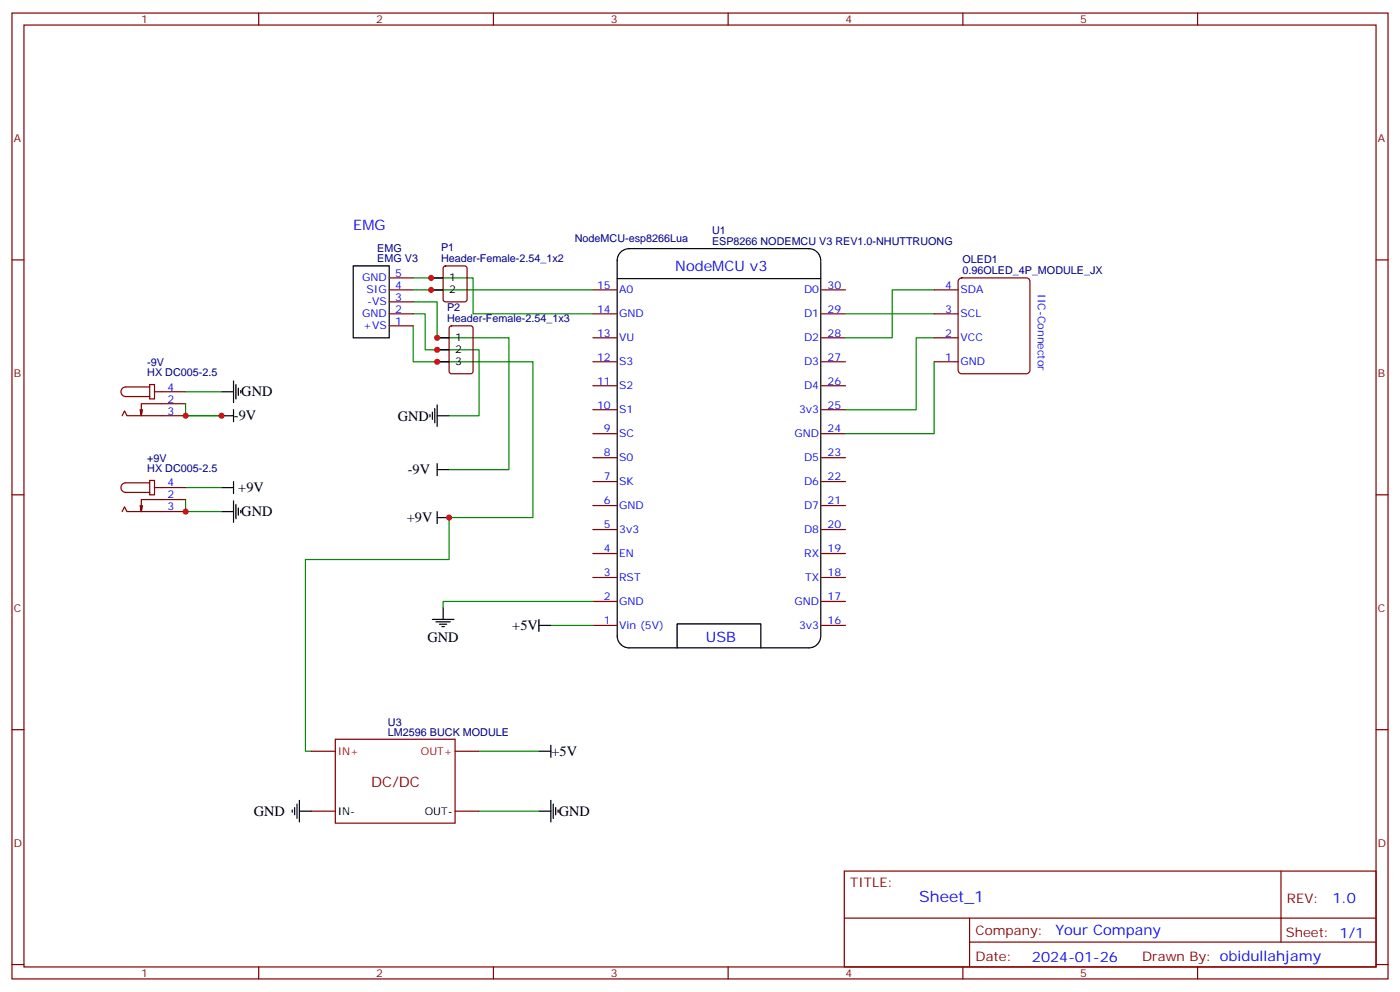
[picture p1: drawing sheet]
<svg xmlns="http://www.w3.org/2000/svg" width="412mm" height="292mm" viewBox="0 0 412 292" stroke-linecap="round" stroke-linejoin="round" font-family="sans-serif">
<g fill="none" stroke="#870000" stroke-width=".35">
<path d="M3.5 3.8h405.4v284.4h-405.4zM7.1 7.4h398.2v277.3h-398.2zM76.2 3.8v3.6M145.3 3.8v3.6M214.5 3.8v3.6M283.6 3.8v3.6M352.8 3.8v3.6M3.5 76.5h3.6M130.8 78.5l.4-.2h5.7l.6 .4 .1 9.5-.5 .6-5.9 .1-.6-.5-.1-9.4zM405.3 76.5h3.6M114.7 85.3h7M114.7 92.4h7"/>
<path d="M114.7 95.9h7M114.7 88.9h7M114.7 81.8h7M132.5 96.1l.5-.2h5.6l.7 .5v12.9l-.4 .7h-5.9l-.7-.4v-13zM174.6 85.3h7.1M174.6 92.4h7.1M174.6 99.4h7.1M242 85.3h7.1M242 92.4h7.1M242 99.4h7.1M275.2 85.3h7M275.2 92.4h7"/>
<path d="M275.2 99.4h7M282.5 82.2l.8-.4h19l.9 .4 .2 .7v26.1l-.5 .8-.6 .2h-19l-.9-.4-.2-.6v-26.1zM44.1 113.2h1.4v4.2h-1.4zM44.1 113.9h-7.1a1.41 1.41 0 0 0-1.4 1.4 1.41 1.41 0 0 0 1.4 1.4h7.1M45.5 115.3h9.2M54.7 118.9h-13.1v3.5l-.3-1.8M174.6 106.5h7.1M174.6 113.6h7.1M242 106.5h7.1M242 113.6h7.1M275.2 106.5h7M36 122.4l.7-1.4 .7 1.4h17.3"/>
<path d="M42 120.6l-.4 1.8M174.6 120.6h7.1M174.6 127.7h7.1M174.6 134.7h7.1M242 120.6h7.1M242 127.7h7.1M242 134.7h7.1M3.5 145.7h3.6M36 150.6l.7-1.4 .7 1.4h17.3M42 148.8l-.4 1.8M44.1 141.4h1.4v4.3h-1.4zM44.1 142.1h-7.1a1.41 1.41 0 0 0-1.4 1.4 1.41 1.41 0 0 0 1.4 1.5h7.1"/>
<path d="M45.5 143.5h9.2M54.7 147.1h-13.1v3.5l-.3-1.8M174.6 141.8h7.1M174.6 148.8h7.1M174.6 155.9h7.1M242 141.8h7.1M242 148.8h7.1M242 155.9h7.1M405.3 145.7h3.6M174.6 162.9h7.1M174.6 170h7.1M174.6 177.1h7.1"/>
<path d="M242 162.9h7.1M242 170h7.1M242 177.1h7.1M174.6 184.1h7.1M242 184.1h7.1M3.5 214.8h3.6M98.8 217.6h35.3v24.7h-35.3zM405.3 214.8h3.6M91.7 221.2h7.1M91.7 238.8h7.1M134.1 221.2h7M134.1 238.8h7"/>
<path d="M248.7 256.4h156.6v28.3h-156.6zM377.3 256.5v20.8M248.7 270.3h156.5M285.6 277.3h119.6M285.6 270.3v14.1M3.5 284h3.6M76.2 284.7v3.5M145.3 284.7v3.5M214.5 284.7v3.5M283.6 284.7v3.5M352.8 284.7v3.5M405.3 284h3.6"/>
</g>
<g fill="none" stroke="#000" stroke-width=".35">
<path d="M104.1 78.3h10.6v21.1h-10.6zM181.8 76.7a3.5 3.5 0 0 1 3.5-3.5h52.9a3.5 3.5 0 0 1 3.6 3.5M181.8 76.7v110.5a3.5 3.5 0 0 0 3.5 3.5h52.9a3.5 3.5 0 0 0 3.6-3.5M241.8 77v110.1M127 81.8h3.5M127 85.3h3.5M128.8 99.4h3.5M181.8 82h60M65.3 115.3h3.5M68.8 112.1v6.4M69.5 113.2v4.2M70.2 114.3v2.1"/>
<path d="M70.9 115v.7M128.8 119.2v6.4M128.8 103h3.5M128.8 106.5h3.5M65.3 122.4h3.5M68.8 120.6v3.5M126.6 122v.7M127.4 121.3v2.1M128.1 120.3v4.2M128.8 136.5v3.5M128.8 138.3h3.5M128.8 122.4h3.5"/>
<path d="M65.3 150.6h3.5M65.3 143.5h3.5M68.8 141.8v3.5M68.8 147.4v6.4M69.5 148.5v4.2M70.2 149.5v2.2M70.9 150.2v.8M128.8 152.4h3.5M128.8 150.6v3.5M130.5 178.8v3.6M127.4 182.4h6.3M128.4 183.1h4.2"/>
<path d="M129.5 183.8h2.1M130.2 184.5h.7M158.7 184.1h3.6M158.7 182.4v3.5M199.4 190.7v-7h24.7v7M162.3 219.4v3.5M86.1 238.4v.7M86.8 237.7v2.2M87.5 236.7v4.2M88.2 238.8h3.5M88.2 235.6v6.4M158.7 238.8h3.6"/>
<path d="M158.7 221.2h3.6M162.3 235.6v6.4M163 236.7v4.2M163.7 237.7v2.2M164.4 238.4v.7"/>
</g>
<g fill="none" stroke="#008700" stroke-width=".35">
<path d="M121.7 88.9h7.1v10.5h21.1v38.9h-17.6M121.7 95.9v10.6h35.3v45.9h-24.7v12.3h-42.3v56.5h1.7M121.7 81.8h17.6v10.6h35.3M121.7 92.4h3.5v10.6h15.9v19.4h-8.8M121.7 85.3h52.9M249.1 92.4h26.1M275.2 85.3h-12.4v14.1h-13.7M275.2 99.4h-5.3v21.2h-20.8M54.7 118.9v3.5h10.6h-10.6M54.7 115.3h10.6M275.2 106.5v21.2h-26.1M54.7 147.1v3.5h10.6"/>
<path d="M54.7 143.5h10.6M174.6 177.1h-44.1v1.7M162.3 184.1h12.3M141.1 238.8h17.6M141.1 221.2h17.6"/>
</g>
<g fill="#c00">
<circle cx="132.3" cy="152.4" r=".88"/>
<circle cx="54.7" cy="150.6" r=".88"/>
<circle cx="54.7" cy="122.4" r=".88"/>
<circle cx="65.3" cy="122.4" r=".88"/>
<circle cx="127" cy="81.8" r=".88"/>
<circle cx="127" cy="85.3" r=".88"/>
<circle cx="128.8" cy="99.4" r=".88"/>
<circle cx="128.8" cy="103" r=".88"/>
<circle cx="128.8" cy="106.5" r=".88"/>
</g>
<text font-size="4.6" fill="#00f" x="270.8" y="265.5">Sheet_1</text>
<g font-size="4.2" fill="#00f">
<text x="104.1" y="67.7">EMG</text>
<text x="198.9" y="79.7">NodeMCU v3</text>
<text x="208" y="189.1">USB</text>
<text x="392.5" y="265.7">1.0</text>
<text x="310.9" y="275.3">Your Company</text>
<text x="304" y="283.1">2024-01-26</text>
</g>
<g font-size="4.2">
<text x="71.1" y="116.7">GND</text>
<text x="68.9" y="123.8">-9V</text>
<text x="117.2" y="123.8">GND</text>
<text x="120.1" y="139.7">-9V</text>
<text x="70.2" y="144.9">+9V</text>
<text x="71.1" y="152">GND</text>
<text x="119.8" y="153.8">+9V</text>
<text x="150.9" y="185.5">+5V</text>
<text x="125.9" y="189.1">GND</text>
<text x="162.5" y="222.6">+5V</text>
<text x="74.8" y="240.2">GND</text>
<text x="164.6" y="240.2">GND</text>
</g>
<text font-size="4.2" fill="#800" x="109.4" y="231.7">DC/DC</text>
<g font-size="3.9" fill="#800">
<text x="250.5" y="261">TITLE:</text>
<text x="379.1" y="265.7">REV:</text>
<text x="287.4" y="275.2">Company:</text>
<text x="378.7" y="275.8">Sheet: 1/1</text>
<text x="287.4" y="282.9">Date:</text>
<text x="336.4" y="283">Draw</text>
<text x="346.6" y="283">n By: obidullahjamy</text>
</g>
<g font-size="3.2" fill="#800">
<text x="41.6" y="6.8">1</text>
<text x="110.8" y="6.8">2</text>
<text x="179.9" y="6.8">3</text>
<text x="249.1" y="6.8">4</text>
<text x="318.2" y="6.8">5</text>
<text x="4.1" y="41.9">A</text>
<text x="405.9" y="41.9">A</text>
<text x="4.1" y="111.1">B</text>
<text x="405.9" y="111.1">B</text>
<text x="4.1" y="180.2">C</text>
<text x="405.9" y="180.2">C</text>
<text x="4.1" y="249.4">D</text>
<text x="405.9" y="249.4">D</text>
<text x="41.6" y="287.7">1</text>
<text x="110.8" y="287.7">2</text>
<text x="179.9" y="287.7">3</text>
<text x="249.1" y="287.7">4</text>
<text x="318.2" y="287.7">5</text>
</g>
<g font-size="3.2" fill="#000080">
<text x="169.3" y="71.2">NodeMCU-esp8266Lua</text>
<text x="209.7" y="69">U1</text>
<text x="111.1" y="77.2">EMG V3</text>
<text x="111.1" y="74">EMG</text>
<text x="129.9" y="77.2">Header-Female-2.54_1x2</text>
<text x="129.9" y="74">P1</text>
<text x="209.7" y="72.1">ESP8266 NODEMCU V3 REV1.0-NHUTTRUONG</text>
<text x="283.5" y="77.6">OLED1</text>
<text x="283.5" y="80.8">0.96OLED_4P_MODULE_JX</text>
<text x="131.7" y="94.9">Header-Female-2.54_1x3</text>
<text x="131.7" y="91.6">P2</text>
<text x="43.4" y="107.7">-9V</text>
<text x="43.4" y="110.6">HX DC005-2.5</text>
<text x="43.4" y="135.9">+9V</text>
<text x="43.4" y="138.8">HX DC005-2.5</text>
<text x="114.3" y="213.6">U3</text>
<text x="114.3" y="216.6">LM2596 BUCK MODULE</text>
</g>
<g font-size="3.2" fill="#00f">
<text x="106.7" y="82.9">GND</text>
<text x="116.4" y="81.5">5</text>
<text x="108" y="86.4">SIG</text>
<text x="108.2" y="89.9">-VS</text>
<text x="116.4" y="88.5">3</text>
<text x="116.4" y="85">4</text>
<text x="175.9" y="85">15</text>
<text x="182.4" y="86.4">A0</text>
<text x="236.8" y="86.4">D0</text>
<text x="243.8" y="85">30</text>
<text x="278.4" y="85">4</text>
<text x="282.9" y="86.4">SDA</text>
<text x="305.7" y="86.6" transform="rotate(90 305.7 86.6)">IIC-Connector</text>
<text x="106.7" y="93.5">GND</text>
<text x="116.4" y="95.6">1</text>
<text x="116.4" y="92">2</text>
<text x="175.9" y="92">14</text>
<text x="182.4" y="93.5">GND</text>
<text x="236.8" y="93.5">D1</text>
<text x="243.8" y="92">29</text>
<text x="278.4" y="92">3</text>
<text x="282.9" y="93.5">SCL</text>
<text x="107" y="97">+VS</text>
<text x="175.9" y="99.1">13</text>
<text x="182.4" y="100.5">VU</text>
<text x="236.8" y="100.5">D2</text>
<text x="243.8" y="99.1">28</text>
<text x="278.4" y="99.1">2</text>
<text x="282.9" y="100.5">VCC</text>
<text x="175.9" y="106.2">12</text>
<text x="182.4" y="107.6">S3</text>
<text x="236.8" y="107.6">D3</text>
<text x="243.8" y="106.2">27</text>
<text x="278.4" y="106.2">1</text>
<text x="282.9" y="107.6">GND</text>
<text x="175.9" y="113.2">11</text>
<text x="243.8" y="113.2">26</text>
<text x="49.4" y="118.5">2</text>
<text x="49.4" y="115">4</text>
<text x="182.4" y="114.6">S2</text>
<text x="236.8" y="114.6">D4</text>
<text x="49.4" y="122">3</text>
<text x="175.9" y="120.3">10</text>
<text x="182.4" y="121.7">S1</text>
<text x="235.4" y="121.7">3v3</text>
<text x="243.8" y="120.3">25</text>
<text x="177.9" y="127.3">9</text>
<text x="182.4" y="128.7">SC</text>
<text x="234" y="128.7">GND</text>
<text x="243.8" y="127.3">24</text>
<text x="177.9" y="134.4">8</text>
<text x="182.4" y="135.8">S0</text>
<text x="236.8" y="135.8">D5</text>
<text x="243.8" y="134.4">23</text>
<text x="49.4" y="143.2">4</text>
<text x="177.9" y="141.4">7</text>
<text x="182.4" y="142.8">SK</text>
<text x="236.8" y="142.8">D6</text>
<text x="243.8" y="141.4">22</text>
<text x="49.4" y="146.7">2</text>
<text x="177.9" y="148.5">6</text>
<text x="182.4" y="149.9">GND</text>
<text x="236.8" y="149.9">D7</text>
<text x="243.8" y="148.5">21</text>
<text x="49.4" y="150.2">3</text>
<text x="177.9" y="155.5">5</text>
<text x="243.8" y="155.5">20</text>
<text x="182.4" y="157">3v3</text>
<text x="236.8" y="157">D8</text>
<text x="177.9" y="162.6">4</text>
<text x="182.4" y="164">EN</text>
<text x="236.9" y="164">RX</text>
<text x="243.8" y="162.6">19</text>
<text x="177.9" y="169.7">3</text>
<text x="182.4" y="171.1">RST</text>
<text x="237.2" y="171.1">TX</text>
<text x="243.8" y="169.7">18</text>
<text x="177.9" y="176.7">2</text>
<text x="182.4" y="178.1">GND</text>
<text x="234" y="178.1">GND</text>
<text x="243.8" y="176.7">17</text>
<text x="177.9" y="183.8">1</text>
<text x="182.4" y="185.2">Vin (5V)</text>
<text x="235.4" y="185.2">3v3</text>
<text x="243.8" y="183.8">16</text>
</g>
<g font-size="3.2">
<text x="132.3" y="82.9">1</text>
<text x="132.3" y="86.4">2</text>
<text x="134.1" y="100.5">1</text>
<text x="134.1" y="104">2</text>
<text x="134.1" y="107.6">3</text>
<text x="99.5" y="239.9">IN-</text>
<text x="125.1" y="239.9">OUT-</text>
</g>
<g font-size="3.2" fill="#f00">
<text x="99.5" y="222.2">IN+</text>
<text x="124" y="222.2">OUT+</text>
</g>
</svg>
